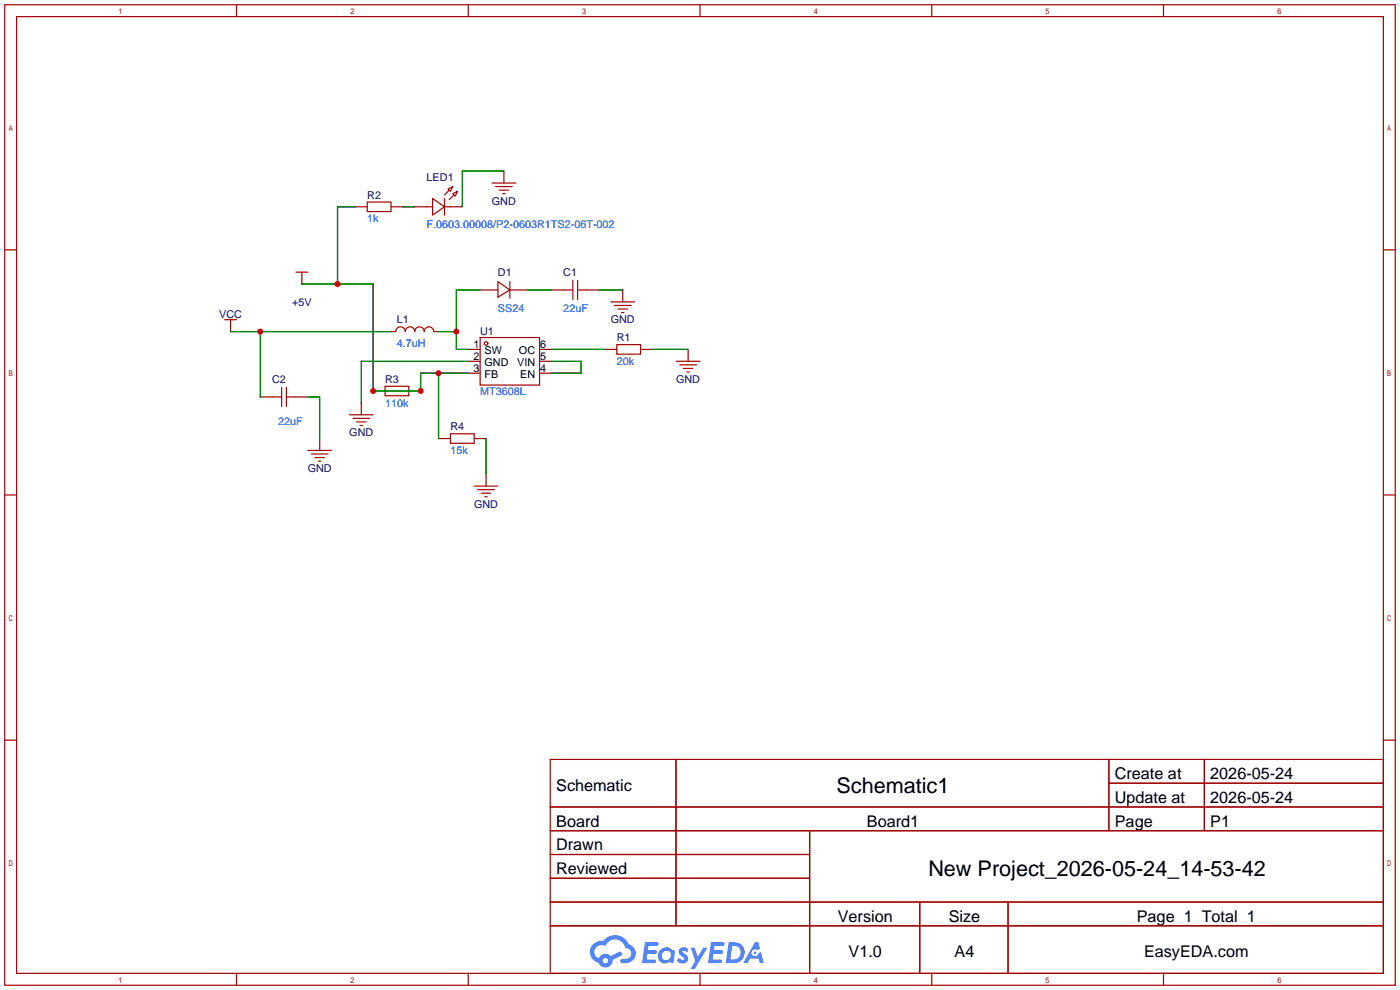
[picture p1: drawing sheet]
<svg xmlns="http://www.w3.org/2000/svg" width="299mm" height="212mm" viewBox="0 0 299 212" stroke-linecap="round" stroke-linejoin="round" font-family="sans-serif">
<g fill="none" stroke="#a10000" stroke-width=".25">
<path d="M1 1h297.2v209.6h-297.2zM3.6 3.6h292.1v204.4h-292.1zM50.5 1v2.6M100.1 1v2.6M149.6 1v2.6M199.1 1v2.6M248.7 1v2.6M1 53.4h2.6M295.7 53.4h2.5M1 105.8h2.6M295.7 105.8h2.5M1 158.2h2.6"/>
<path d="M295.7 158.2h2.5M117.6 162.3h178.1v45.7h-178.1zM117.6 172.5h178.1M117.6 177.5h178.1M144.5 162.3v35.6M173 177.5v30.5M237 162.3v15.2M237 167.4h58.7M257.4 162.3v15.2M117.6 182.6h55.4M117.6 192.8h178.1M117.6 187.7h55.4"/>
<path d="M117.6 197.9h178.1M196.6 192.8v15.2M215.4 192.8v15.2M50.5 208v2.6M100.1 208v2.6M149.6 208v2.6M199.1 208v2.6M248.7 208v2.6"/>
</g>
<g fill="#5487ff">
<path d="M145.3 202.7a1.3 1.3 0 0 1 1.9 .3l-.4 .6a.54 .54 0 0 0-.9-.2l.1 .2a1.34 1.34 0 0 1 .9 1.8 1.47 1.47 0 0 1-2.3-.1l.5-.6 .8 .5a.31 .31 0 0 0 .4-.3 .31 .31 0 0 0-.3-.4 1.12 1.12 0 0 1-.7-1.8z"/>
<path d="M147.6 202.5h.9l.6 2 1.2-2h.9l-2.7 4.6h-.9l1-1.7z"/>
<path d="M137.8 201.4h1.7a1.31 1.31 0 0 1 1.2 .2 .4 .4 0 0 1-.3 .5l-1.8 .1-.1 .9h1.6a.4 .4 0 0 1 .4 .4 .4 .4 0 0 1-.5 .4h-1.6l-.2 1.2h1.4a.46 .46 0 0 1 .5 0 .46 .46 0 0 1 .1 .5l-.4 .2h-2.6z"/>
<path d="M151.9 201.4h1.7a1.32 1.32 0 0 1 1.2 .2 .39 .39 0 0 1-.3 .5l-1.8 .1-.1 .9h1.6a.4 .4 0 0 1 .4 .4 .4 .4 0 0 1-.4 .4h-1.7l-.2 1.2h1.4a.46 .46 0 0 1 .5 0 .46 .46 0 0 1 .1 .5l-.4 .2h-2.6z"/>
<path d="M161.3 201.4h.8l.3 1.3-.6 .4a.75 .75 0 0 0-1.1 .3 .75 .75 0 0 0 .5 1 .75 .75 0 0 0 .9-.7l.5-.2 .6 2.3h-.8l-.3-.9h-1.8l-.5 .9h-1z"/>
<path d="M155.7 201.4l-.6 4.4h1.5a2.27 2.27 0 0 0 2.6-2.2 2.27 2.27 0 0 0-2.7-2.2zM156.5 202.1a1.5 1.5 0 0 1 1.8 1.6 1.5 1.5 0 0 1-1.9 1.4h-.3z"/>
<path d="M141.2 203a1.6 1.6 0 0 0-.3 2.3 1.6 1.6 0 0 0 2.3 .2l.7 .3 .3-2.4-.1-.3-.5-.1a1.58 1.58 0 0 0-2.4 0zM141.8 203.5a.98 .98 0 0 1 1.6 .4 .98 .98 0 0 1-1.1 1.3 .94 .94 0 0 1-.9-.7 .94 .94 0 0 1 .4-1z"/>
<path d="M126.8 201.8a2.37 2.37 0 0 0 1.1 4 1.54 1.54 0 0 0 1.8 1 1.54 1.54 0 0 0 1.2-1.6l2.2-1.1-.5-.8-2 1a1.57 1.57 0 0 0-2.7 .5 1.5 1.5 0 0 1-.7-2.1 1.5 1.5 0 0 1 2.2-.5 2.23 2.23 0 0 1 2.3-1.4 2.23 2.23 0 0 1 2 1.8 1.16 1.16 0 0 1 1.2 1.1 1.16 1.16 0 0 1-1.1 1.2h-.7a.47 .47 0 0 0-.5 .4 .47 .47 0 0 0 .4 .5 2.17 2.17 0 0 0 2.5-.9 2.17 2.17 0 0 0-.3-2.7l-.8-.4a3.2 3.2 0 0 0-5.5-.7l-1.1 .1zM128.8 205.3a.6 .6 0 0 1 1.2 0 .6 .6 0 0 1-1.2 0z"/>
<circle cx="161.4" cy="203.6" r=".28"/>
</g>
<g fill="none" stroke="#a10000" stroke-width=".25">
<path d="M105.2 39.1h5M105.9 39.9h3.6M107.7 36.6v2.5M63.2 58.2h2.6M64.5 58.2v2.5M75.9 44.2h2.6M78.5 43.2h5.1v2h-5.1zM83.6 44.2h2.5M88.6 44.2h3.9M92.5 42.4l2.5 1.8-2.5 1.8zM95 44.2h3.8M95 42.4v3.6"/>
<path d="M95.8 40.4l1-.5-.5 1zM96 40.6l-1 1.1M96.8 41.4l1-.5-.5 1zM97 41.7l-1 1M106.7 40.6h2M107.4 41.4h.5M122.4 59.9v4.1M123.4 59.9v4.1M48 68.3h2.5M49.3 68.3v2.6M83.6 70.9h1a1.02 1.02 0 0 1 1-1 1.02 1.02 0 0 1 1 1 1.02 1.02 0 0 1 1-1.1 1.02 1.02 0 0 1 1 1.1 1.02 1.02 0 0 1 1.1-1.1 1.02 1.02 0 0 1 1 1.1 1.02 1.02 0 0 1 1-1.1 1.02 1.02 0 0 1 1 1.1h1M100.1 74.7h2.5"/>
<path d="M100.1 77.2h2.5M100.1 79.8h2.5M102.6 72.1h12.7v10.2h-12.7zM102.6 62h3.8M106.4 60.2l2.6 1.8-2.6 1.5zM109 62h3.8M109 60.2v3.6M115.3 74.7h2.6M115.3 77.2h2.6M115.3 79.8h2.6M117.9 62h4.5M123.4 62h4.6"/>
<path d="M129.3 74.7h2.5M130.6 64.5h5M131.3 65.3h3.6M131.8 73.7h5.1v2h-5.1zM132.1 66h2M132.8 66.8h.5M133.1 62v2.5M136.9 74.7h2.5M144.5 77.2h5.1M145.3 78h3.5M146 78.7h2.1M146.8 79.5h.5"/>
<path d="M147.1 74.7v2.5M55.6 84.8h4.6M60.2 82.8v4.1M61.2 84.8h4.6M61.2 82.8v4.1M65.8 96.3h5.1M66.5 97h3.6M67.3 97.8h2M68.1 98.6h.5M68.3 93.7v2.6M74.7 88.6h5.1M75.4 89.4h3.6"/>
<path d="M76.2 90.2h2M77 90.9h.5M77.2 86.1v2.5M79.8 83.6h2.5M82.3 82.5h5.1v2.1h-5.1zM87.4 83.6h2.5M93.7 93.7h2.6M96.3 92.7h5v2h-5zM101.3 93.7h2.6M101.3 103.9h5.1M102.1 104.6h3.6M102.9 105.4h2"/>
<path d="M103.6 106.2h.5M103.9 101.3v2.6"/>
<circle cx="103.9" cy="73.4" r=".38"/>
</g>
<g fill="none" stroke="#008700" stroke-width=".25">
<path d="M107.7 36.6h-8.9v7.6M75.9 44.2h-3.8v16.5M86.1 44.2h2.5M49.3 70.9h34.3M55.6 70.9v13.9M64.5 60.7h15.3v22.9h10.1v-3.8h10.2M93.7 70.9h3.8M93.7 79.8v13.9M100.1 77.2h-22.9v8.9M102.6 62h-5.1v12.7h2.6M112.8 62h5.1M117.9 74.7h11.4"/>
<path d="M117.9 77.2h6.3v2.6h-6.3M128 62h5.1M139.4 74.7h7.7M65.8 84.8h2.5v8.9M103.9 93.7v7.6"/>
</g>
<g fill="#c00">
<circle cx="97.5" cy="70.9" r=".63"/>
<circle cx="89.9" cy="83.6" r=".63"/>
<circle cx="79.8" cy="83.6" r=".63"/>
<circle cx="72.1" cy="60.7" r=".63"/>
<circle cx="93.7" cy="79.8" r=".63"/>
<circle cx="55.6" cy="70.9" r=".63"/>
</g>
<g font-size="4.6">
<text x="178.8" y="169.4">Schematic1</text>
<text x="198.4" y="187.2">New Project_2026-05-24_14-53-42</text>
</g>
<g font-size="3.5">
<text x="238.3" y="166.5">Create at</text>
<text x="258.7" y="166.5">2026-05-24</text>
<text x="118.9" y="169.1">Schematic</text>
<text x="238.3" y="171.6">Update at</text>
<text x="258.7" y="171.6">2026-05-24</text>
<text x="118.9" y="176.7">Board</text>
<text x="185.3" y="176.7">Board1</text>
<text x="238.3" y="176.7">Page</text>
<text x="258.7" y="176.7">P1</text>
<text x="118.9" y="181.8">Drawn</text>
<text x="118.9" y="186.8">Reviewed</text>
<text x="179.1" y="197">Version</text>
<text x="202.8" y="197">Size</text>
<text x="243" y="197">Page 1 Total 1</text>
<text x="181.4" y="204.6">V1.0</text>
<text x="204" y="204.6">A4</text>
<text x="244.5" y="204.6">EasyEDA.com</text>
</g>
<g font-size="2.3" fill="#000080">
<text x="91.2" y="38.7">LED1</text>
<text x="78.5" y="42.5">R2</text>
<text x="105.1" y="43.7">GND</text>
<text x="106.4" y="59">D1</text>
<text x="120.4" y="59">C1</text>
<text x="62.4" y="65.3">+5V</text>
<text x="46.8" y="67.9">VCC</text>
<text x="84.8" y="69.1">L1</text>
<text x="102.6" y="71.7">U1</text>
<text x="130.5" y="69.1">GND</text>
<text x="131.8" y="72.9">R1</text>
<text x="58.2" y="81.8">C2</text>
<text x="82.3" y="81.8">R3</text>
<text x="144.5" y="81.8">GND</text>
<text x="74.7" y="93.3">GND</text>
<text x="96.3" y="92">R4</text>
<text x="65.8" y="100.9">GND</text>
<text x="101.3" y="108.5">GND</text>
</g>
<g font-size="2.3" fill="#00f">
<text x="78.5" y="47.5">1k</text>
<text x="91.2" y="48.8">F.0603.00008/P2-0603R1TS2-06T-002</text>
<text x="106.4" y="66.6">SS24</text>
<text x="120.4" y="66.6">22uF</text>
<text x="84.8" y="74.2">4.7uH</text>
<text x="131.8" y="78">20k</text>
<text x="82.3" y="86.9">110k</text>
<text x="102.6" y="84.4">MT3608L</text>
<text x="59.4" y="90.7">22uF</text>
<text x="96.3" y="97.1">15k</text>
</g>
<g font-size="2.3">
<text x="101.2" y="74.4">1</text>
<text x="101.2" y="77">2</text>
<text x="103.6" y="75.7">SW</text>
<text x="110.9" y="75.7">OC</text>
<text x="115.4" y="77">5</text>
<text x="115.4" y="74.4">6</text>
<text x="101.2" y="79.5">3</text>
<text x="103.6" y="78.3">GND</text>
<text x="103.6" y="80.8">FB</text>
<text x="110.5" y="78.3">VIN</text>
<text x="111.2" y="80.8">EN</text>
<text x="115.4" y="79.5">4</text>
</g>
</svg>
